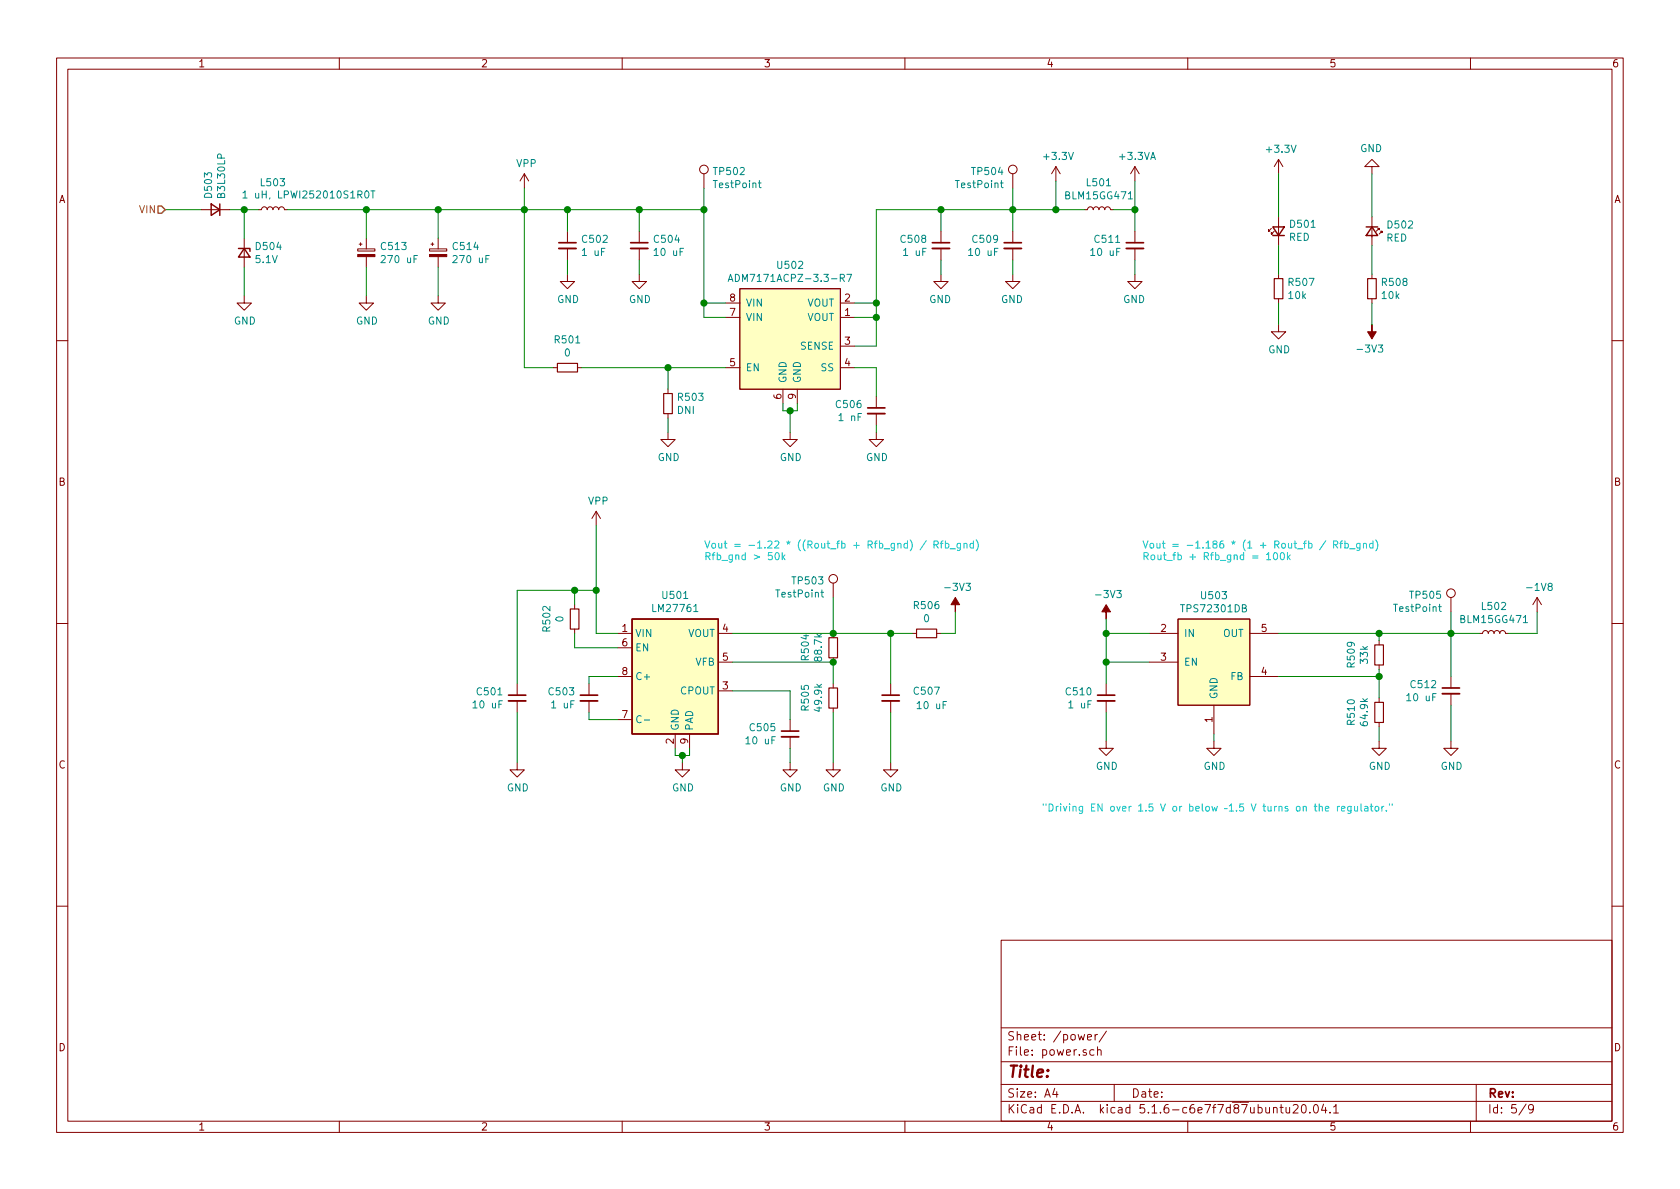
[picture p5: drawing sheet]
EESchema Schematic File Version 4
EELAYER 30 0
EELAYER END
$Descr A4 11693 8268
encoding utf-8
Sheet 5 9
Title ""
Date ""
Rev ""
Comp ""
Comment1 ""
Comment2 ""
Comment3 ""
Comment4 ""
$EndDescr
$Comp
L vna:ADM7170 U502
U 1 1
P 5500 2250
F 0 "U502" H 5500 2665 50  0000 C CNN
F 1 "ADM7171ACPZ-3.3-R7" H 5500 2574 50  0000 C CNN
F 2 "Package_DFN_QFN:DFN-8-1EP_3x3mm_P0.5mm_EP1.66x2.38mm" H 5350 2750 50  0001 C CNN
F 3 "https://www.analog.com/media/en/technical-documentation/data-sheets/ADM7170.pdf" H 5450 2550 50  0001 C CNN
F 4 "Digi-Key" H 5500 2250 50  0001 C CNN "Distributor"
F 5 "ADM7171ACPZ-3.3-R7CT-ND" H 5500 2250 50  0001 C CNN "Distributor Part Number"
	1    5500 2250
	1    0    0    -1  
$EndComp
$Comp
L Regulator_SwitchedCapacitor:LM27761 U501
U 1 1
P 4700 4700
F 0 "U501" H 4700 5267 50  0000 C CNN
F 1 "LM27761" H 4700 5176 50  0000 C CNN
F 2 "Package_SON:WSON-8-1EP_2x2mm_P0.5mm_EP0.9x1.6mm" H 4850 4200 50  0001 L CNN
F 3 "http://www.ti.com/lit/ds/symlink/lm27761.pdf" H 7200 4300 50  0001 C CNN
F 4 "Digi-Key" H 4700 4700 50  0001 C CNN "Distributor"
F 5 "296-44379-1-ND" H 4700 4700 50  0001 C CNN "Distributor Part Number"
	1    4700 4700
	1    0    0    -1  
$EndComp
$Comp
L power:GND #PWR0169
U 1 1
P 5500 3000
F 0 "#PWR0169" H 5500 2750 50  0001 C CNN
F 1 "GND" H 5505 2827 50  0000 C CNN
F 2 "" H 5500 3000 50  0001 C CNN
F 3 "" H 5500 3000 50  0001 C CNN
	1    5500 3000
	1    0    0    -1  
$EndComp
$Comp
L power:+3.3VA #PWR0170
U 1 1
P 7900 1250
F 0 "#PWR0170" H 7900 1100 50  0001 C CNN
F 1 "+3.3VA" H 7915 1423 50  0000 C CNN
F 2 "" H 7900 1250 50  0001 C CNN
F 3 "" H 7900 1250 50  0001 C CNN
	1    7900 1250
	1    0    0    -1  
$EndComp
Wire Wire Line
	5050 2200 4900 2200
Wire Wire Line
	4900 2200 4900 2100
Wire Wire Line
	4900 2100 5050 2100
$Comp
L power:GND #PWR0171
U 1 1
P 4650 3000
F 0 "#PWR0171" H 4650 2750 50  0001 C CNN
F 1 "GND" H 4655 2827 50  0000 C CNN
F 2 "" H 4650 3000 50  0001 C CNN
F 3 "" H 4650 3000 50  0001 C CNN
	1    4650 3000
	1    0    0    -1  
$EndComp
$Comp
L Device:R_Small R503
U 1 1
P 4650 2800
F 0 "R503" H 4709 2846 50  0000 L CNN
F 1 "DNI" H 4709 2755 50  0000 L CNN
F 2 "Resistor_SMD:R_0402_1005Metric" H 4650 2800 50  0001 C CNN
F 3 "~" H 4650 2800 50  0001 C CNN
F 4 "N/A" H 4650 2800 50  0001 C CNN "Distributor Part Number"
	1    4650 2800
	1    0    0    -1  
$EndComp
Wire Wire Line
	5050 2550 4650 2550
Wire Wire Line
	4650 2550 4650 2700
Wire Wire Line
	4650 2900 4650 3000
Connection ~ 4650 2550
$Comp
L Device:R_Small R501
U 1 1
P 3950 2550
F 0 "R501" V 3754 2550 50  0000 C CNN
F 1 "0" V 3845 2550 50  0000 C CNN
F 2 "Resistor_SMD:R_0402_1005Metric" H 3950 2550 50  0001 C CNN
F 3 "~" H 3950 2550 50  0001 C CNN
F 4 "Digi-Key" H 3950 2550 50  0001 C CNN "Distributor"
F 5 "P0.0JCT-ND " H 3950 2550 50  0001 C CNN "Distributor Part Number"
	1    3950 2550
	0    1    1    0   
$EndComp
Connection ~ 4900 2100
$Comp
L Device:C_Small C504
U 1 1
P 4450 1700
F 0 "C504" H 4542 1746 50  0000 L CNN
F 1 "10 uF" H 4542 1655 50  0000 L CNN
F 2 "Capacitor_SMD:C_0603_1608Metric" H 4450 1700 50  0001 C CNN
F 3 "~" H 4450 1700 50  0001 C CNN
F 4 "N/A" H 4450 1700 50  0001 C CNN "Distributor Part Number"
	1    4450 1700
	1    0    0    -1  
$EndComp
$Comp
L Device:C_Small C502
U 1 1
P 3950 1700
F 0 "C502" H 4042 1746 50  0000 L CNN
F 1 "1 uF" H 4042 1655 50  0000 L CNN
F 2 "Capacitor_SMD:C_0402_1005Metric" H 3950 1700 50  0001 C CNN
F 3 "~" H 3950 1700 50  0001 C CNN
F 4 "N/A" H 3950 1700 50  0001 C CNN "Distributor Part Number"
	1    3950 1700
	1    0    0    -1  
$EndComp
$Comp
L power:GND #PWR0172
U 1 1
P 4450 1900
F 0 "#PWR0172" H 4450 1650 50  0001 C CNN
F 1 "GND" H 4455 1727 50  0000 C CNN
F 2 "" H 4450 1900 50  0001 C CNN
F 3 "" H 4450 1900 50  0001 C CNN
	1    4450 1900
	1    0    0    -1  
$EndComp
$Comp
L power:GND #PWR0173
U 1 1
P 3950 1900
F 0 "#PWR0173" H 3950 1650 50  0001 C CNN
F 1 "GND" H 3955 1727 50  0000 C CNN
F 2 "" H 3950 1900 50  0001 C CNN
F 3 "" H 3950 1900 50  0001 C CNN
	1    3950 1900
	1    0    0    -1  
$EndComp
Wire Wire Line
	3950 1900 3950 1800
Wire Wire Line
	4450 1900 4450 1800
Wire Wire Line
	3950 1600 3950 1450
Wire Wire Line
	3950 1450 4450 1450
Wire Wire Line
	4900 1450 4900 2100
Wire Wire Line
	4450 1600 4450 1450
Connection ~ 4450 1450
Wire Wire Line
	4450 1450 4900 1450
$Comp
L power:+3.3V #PWR0174
U 1 1
P 7350 1250
F 0 "#PWR0174" H 7350 1100 50  0001 C CNN
F 1 "+3.3V" H 7365 1423 50  0000 C CNN
F 2 "" H 7350 1250 50  0001 C CNN
F 3 "" H 7350 1250 50  0001 C CNN
	1    7350 1250
	1    0    0    -1  
$EndComp
Connection ~ 3950 1450
$Comp
L Connector:TestPoint TP504
U 1 1
P 7050 1300
F 0 "TP504" H 7108 1418 50  0000 L CNN
F 1 "TestPoint" H 7108 1327 50  0000 L CNN
F 2 "TestPoint:TestPoint_Keystone_5015_Micro-Minature" H 7250 1300 50  0001 C CNN
F 3 "~" H 7250 1300 50  0001 C CNN
F 4 "Digi-Key" H 7050 1300 50  0001 C CNN "Distributor"
F 5 "36-5015CT-ND" H 7050 1300 50  0001 C CNN "Distributor Part Number"
	1    7050 1300
	-1   0    0    -1  
$EndComp
Wire Wire Line
	5950 2200 6100 2200
Wire Wire Line
	6100 2200 6100 2100
Wire Wire Line
	6100 2100 5950 2100
Connection ~ 6100 2100
$Comp
L Device:C_Small C508
U 1 1
P 6550 1700
F 0 "C508" H 6642 1746 50  0000 L CNN
F 1 "1 uF" H 6642 1655 50  0000 L CNN
F 2 "Capacitor_SMD:C_0402_1005Metric" H 6550 1700 50  0001 C CNN
F 3 "~" H 6550 1700 50  0001 C CNN
F 4 "N/A" H 6550 1700 50  0001 C CNN "Distributor Part Number"
	1    6550 1700
	-1   0    0    -1  
$EndComp
$Comp
L Device:C_Small C509
U 1 1
P 7050 1700
F 0 "C509" H 7142 1746 50  0000 L CNN
F 1 "10 uF" H 7142 1655 50  0000 L CNN
F 2 "Capacitor_SMD:C_0603_1608Metric" H 7050 1700 50  0001 C CNN
F 3 "~" H 7050 1700 50  0001 C CNN
F 4 "N/A" H 7050 1700 50  0001 C CNN "Distributor Part Number"
	1    7050 1700
	-1   0    0    -1  
$EndComp
$Comp
L power:GND #PWR0175
U 1 1
P 6550 1900
F 0 "#PWR0175" H 6550 1650 50  0001 C CNN
F 1 "GND" H 6555 1727 50  0000 C CNN
F 2 "" H 6550 1900 50  0001 C CNN
F 3 "" H 6550 1900 50  0001 C CNN
	1    6550 1900
	-1   0    0    -1  
$EndComp
$Comp
L power:GND #PWR0176
U 1 1
P 7050 1900
F 0 "#PWR0176" H 7050 1650 50  0001 C CNN
F 1 "GND" H 7055 1727 50  0000 C CNN
F 2 "" H 7050 1900 50  0001 C CNN
F 3 "" H 7050 1900 50  0001 C CNN
	1    7050 1900
	-1   0    0    -1  
$EndComp
Wire Wire Line
	7050 1900 7050 1800
Wire Wire Line
	6550 1900 6550 1800
Wire Wire Line
	7050 1600 7050 1450
Wire Wire Line
	7050 1450 6550 1450
Wire Wire Line
	6100 1450 6100 2100
Wire Wire Line
	6550 1600 6550 1450
Connection ~ 6550 1450
Wire Wire Line
	6550 1450 6100 1450
Connection ~ 7050 1450
Wire Wire Line
	7050 1300 7050 1450
Wire Wire Line
	7350 1250 7350 1450
Wire Wire Line
	7050 1450 7350 1450
$Comp
L Device:L_Small L501
U 1 1
P 7650 1450
F 0 "L501" V 7835 1450 50  0000 C CNN
F 1 "BLM15GG471" V 7744 1450 50  0000 C CNN
F 2 "Inductor_SMD:L_0402_1005Metric" H 7650 1450 50  0001 C CNN
F 3 "~" H 7650 1450 50  0001 C CNN
F 4 "Digi-Key" H 7650 1450 50  0001 C CNN "Distributor"
F 5 "490-5198-1-ND" H 7650 1450 50  0001 C CNN "Distributor Part Number"
	1    7650 1450
	0    -1   -1   0   
$EndComp
$Comp
L Device:C_Small C511
U 1 1
P 7900 1700
F 0 "C511" H 7992 1746 50  0000 L CNN
F 1 "10 uF" H 7992 1655 50  0000 L CNN
F 2 "Capacitor_SMD:C_0603_1608Metric" H 7900 1700 50  0001 C CNN
F 3 "~" H 7900 1700 50  0001 C CNN
F 4 "N/A" H 7900 1700 50  0001 C CNN "Distributor Part Number"
	1    7900 1700
	-1   0    0    -1  
$EndComp
$Comp
L power:GND #PWR0177
U 1 1
P 7900 1900
F 0 "#PWR0177" H 7900 1650 50  0001 C CNN
F 1 "GND" H 7905 1727 50  0000 C CNN
F 2 "" H 7900 1900 50  0001 C CNN
F 3 "" H 7900 1900 50  0001 C CNN
	1    7900 1900
	-1   0    0    -1  
$EndComp
Wire Wire Line
	7900 1900 7900 1800
Wire Wire Line
	7350 1450 7550 1450
Connection ~ 7350 1450
Wire Wire Line
	7750 1450 7900 1450
Wire Wire Line
	7900 1450 7900 1600
Wire Wire Line
	7900 1250 7900 1450
Connection ~ 7900 1450
Wire Wire Line
	5950 2400 6100 2400
Wire Wire Line
	6100 2400 6100 2200
Connection ~ 6100 2200
$Comp
L Device:C_Small C506
U 1 1
P 6100 2850
F 0 "C506" H 6192 2896 50  0000 L CNN
F 1 "1 nF" H 6192 2805 50  0000 L CNN
F 2 "Capacitor_SMD:C_0402_1005Metric" H 6100 2850 50  0001 C CNN
F 3 "~" H 6100 2850 50  0001 C CNN
F 4 "N/A" H 6100 2850 50  0001 C CNN "Distributor Part Number"
	1    6100 2850
	-1   0    0    -1  
$EndComp
$Comp
L power:GND #PWR0178
U 1 1
P 6100 3000
F 0 "#PWR0178" H 6100 2750 50  0001 C CNN
F 1 "GND" H 6105 2827 50  0000 C CNN
F 2 "" H 6100 3000 50  0001 C CNN
F 3 "" H 6100 3000 50  0001 C CNN
	1    6100 3000
	1    0    0    -1  
$EndComp
Wire Wire Line
	5450 2800 5450 2850
Wire Wire Line
	5450 2850 5500 2850
Wire Wire Line
	5550 2850 5550 2800
Wire Wire Line
	5500 2850 5500 3000
Connection ~ 5500 2850
Wire Wire Line
	5500 2850 5550 2850
Wire Wire Line
	6100 2550 6100 2750
Wire Wire Line
	6100 2950 6100 3000
Wire Wire Line
	5950 2550 6100 2550
$Comp
L Device:C_Small C503
U 1 1
P 4100 4850
F 0 "C503" H 4192 4896 50  0000 L CNN
F 1 "1 uF" H 4192 4805 50  0000 L CNN
F 2 "Capacitor_SMD:C_0402_1005Metric" H 4100 4850 50  0001 C CNN
F 3 "~" H 4100 4850 50  0001 C CNN
F 4 "N/A" H 4100 4850 50  0001 C CNN "Distributor Part Number"
	1    4100 4850
	-1   0    0    -1  
$EndComp
Wire Wire Line
	4300 5000 4100 5000
Wire Wire Line
	4100 5000 4100 4950
Wire Wire Line
	4300 4700 4100 4700
Wire Wire Line
	4100 4700 4100 4750
$Comp
L Connector:TestPoint TP503
U 1 1
P 5800 4150
F 0 "TP503" H 5858 4268 50  0000 L CNN
F 1 "TestPoint" H 5858 4177 50  0000 L CNN
F 2 "TestPoint:TestPoint_Keystone_5015_Micro-Minature" H 6000 4150 50  0001 C CNN
F 3 "~" H 6000 4150 50  0001 C CNN
F 4 "Digi-Key" H 5800 4150 50  0001 C CNN "Distributor"
F 5 "36-5015CT-ND" H 5800 4150 50  0001 C CNN "Distributor Part Number"
	1    5800 4150
	-1   0    0    -1  
$EndComp
$Comp
L power:VPP #PWR0179
U 1 1
P 3650 1300
F 0 "#PWR0179" H 3650 1150 50  0001 C CNN
F 1 "VPP" H 3665 1473 50  0000 C CNN
F 2 "" H 3650 1300 50  0001 C CNN
F 3 "" H 3650 1300 50  0001 C CNN
	1    3650 1300
	1    0    0    -1  
$EndComp
Wire Wire Line
	3950 1450 3650 1450
Wire Wire Line
	3650 1450 3650 1300
$Comp
L power:VPP #PWR0180
U 1 1
P 4150 3650
F 0 "#PWR0180" H 4150 3500 50  0001 C CNN
F 1 "VPP" H 4165 3823 50  0000 C CNN
F 2 "" H 4150 3650 50  0001 C CNN
F 3 "" H 4150 3650 50  0001 C CNN
	1    4150 3650
	1    0    0    -1  
$EndComp
$Comp
L power:GND #PWR0181
U 1 1
P 4750 5300
F 0 "#PWR0181" H 4750 5050 50  0001 C CNN
F 1 "GND" H 4755 5127 50  0000 C CNN
F 2 "" H 4750 5300 50  0001 C CNN
F 3 "" H 4750 5300 50  0001 C CNN
	1    4750 5300
	1    0    0    -1  
$EndComp
Wire Wire Line
	4700 5200 4700 5250
Wire Wire Line
	4700 5250 4750 5250
Wire Wire Line
	4800 5250 4800 5200
Wire Wire Line
	4750 5250 4750 5300
Connection ~ 4750 5250
Wire Wire Line
	4750 5250 4800 5250
$Comp
L Device:LED_Small D501
U 1 1
P 8900 1600
F 0 "D501" V 8946 1530 50  0000 R CNN
F 1 "RED" V 8855 1530 50  0000 R CNN
F 2 "LED_SMD:LED_0603_1608Metric" V 8900 1600 50  0001 C CNN
F 3 "~" V 8900 1600 50  0001 C CNN
F 4 "N/A" H 8900 1600 50  0001 C CNN "Distributor Part Number"
	1    8900 1600
	0    -1   -1   0   
$EndComp
Wire Wire Line
	8900 1200 8900 1500
$Comp
L Device:R_Small R507
U 1 1
P 8900 2000
F 0 "R507" H 8959 2046 50  0000 L CNN
F 1 "10k" H 8959 1955 50  0000 L CNN
F 2 "Resistor_SMD:R_0402_1005Metric" H 8900 2000 50  0001 C CNN
F 3 "~" H 8900 2000 50  0001 C CNN
F 4 "N/A" H 8900 2000 50  0001 C CNN "Distributor Part Number"
	1    8900 2000
	1    0    0    -1  
$EndComp
Wire Wire Line
	8900 1700 8900 1900
$Comp
L power:GND #PWR0182
U 1 1
P 8900 2250
F 0 "#PWR0182" H 8900 2000 50  0001 C CNN
F 1 "GND" H 8905 2077 50  0000 C CNN
F 2 "" H 8900 2250 50  0001 C CNN
F 3 "" H 8900 2250 50  0001 C CNN
	1    8900 2250
	1    0    0    -1  
$EndComp
Wire Wire Line
	8900 2250 8900 2100
$Comp
L Device:LED_Small D502
U 1 1
P 9550 1600
F 0 "D502" V 9504 1698 50  0000 L CNN
F 1 "RED" V 9595 1698 50  0000 L CNN
F 2 "LED_SMD:LED_0603_1608Metric" V 9550 1600 50  0001 C CNN
F 3 "~" V 9550 1600 50  0001 C CNN
F 4 "N/A" H 9550 1600 50  0001 C CNN "Distributor Part Number"
	1    9550 1600
	0    1    1    0   
$EndComp
$Comp
L Device:R_Small R508
U 1 1
P 9550 2000
F 0 "R508" H 9609 2046 50  0000 L CNN
F 1 "10k" H 9609 1955 50  0000 L CNN
F 2 "Resistor_SMD:R_0402_1005Metric" H 9550 2000 50  0001 C CNN
F 3 "~" H 9550 2000 50  0001 C CNN
F 4 "N/A" H 9550 2000 50  0001 C CNN "Distributor Part Number"
	1    9550 2000
	1    0    0    -1  
$EndComp
$Comp
L power:GND #PWR0183
U 1 1
P 9550 1200
F 0 "#PWR0183" H 9550 950 50  0001 C CNN
F 1 "GND" H 9555 1027 50  0000 C CNN
F 2 "" H 9550 1200 50  0001 C CNN
F 3 "" H 9550 1200 50  0001 C CNN
	1    9550 1200
	-1   0    0    1   
$EndComp
$Comp
L power:-3V3 #PWR0184
U 1 1
P 6650 4250
F 0 "#PWR0184" H 6650 4350 50  0001 C CNN
F 1 "-3V3" H 6665 4423 50  0000 C CNN
F 2 "" H 6650 4250 50  0001 C CNN
F 3 "" H 6650 4250 50  0001 C CNN
	1    6650 4250
	1    0    0    -1  
$EndComp
$Comp
L power:-3V3 #PWR0185
U 1 1
P 9550 2250
F 0 "#PWR0185" H 9550 2350 50  0001 C CNN
F 1 "-3V3" H 9565 2423 50  0000 C CNN
F 2 "" H 9550 2250 50  0001 C CNN
F 3 "" H 9550 2250 50  0001 C CNN
	1    9550 2250
	-1   0    0    1   
$EndComp
Wire Wire Line
	9550 2250 9550 2100
Wire Wire Line
	9550 1700 9550 1900
Wire Wire Line
	9550 1500 9550 1200
$Comp
L power:+3.3V #PWR0186
U 1 1
P 8900 1200
F 0 "#PWR0186" H 8900 1050 50  0001 C CNN
F 1 "+3.3V" H 8915 1373 50  0000 C CNN
F 2 "" H 8900 1200 50  0001 C CNN
F 3 "" H 8900 1200 50  0001 C CNN
	1    8900 1200
	1    0    0    -1  
$EndComp
$Comp
L vna:-1V8 #PWR?
U 1 1
P 10700 4250
AR Path="/5F265A44/601B950B" Ref="#PWR?"  Part="1" 
AR Path="/5F2678A0/601B950B" Ref="#PWR0187"  Part="1" 
F 0 "#PWR0187" H 10700 4100 50  0001 C CNN
F 1 "-1V8" H 10715 4423 50  0000 C CNN
F 2 "" H 10700 4250 50  0001 C CNN
F 3 "" H 10700 4250 50  0001 C CNN
	1    10700 4250
	1    0    0    -1  
$EndComp
$Comp
L vna:TPS72301DB U503
U 1 1
P 8450 4500
F 0 "U503" H 8450 4865 50  0000 C CNN
F 1 "TPS72301DB" H 8450 4774 50  0000 C CNN
F 2 "Package_TO_SOT_SMD:SOT-23-5" H 8450 5000 50  0001 C CNN
F 3 "http://www.ti.com/lit/ds/symlink/tps723.pdf" H 8450 4600 50  0001 C CNN
F 4 "Digi-Key" H 8450 4500 50  0001 C CNN "Distributor"
F 5 "TPS72301DBVR" H 8450 4500 50  0001 C CNN "Distributor Part Number"
	1    8450 4500
	1    0    0    -1  
$EndComp
$Comp
L power:-3V3 #PWR0188
U 1 1
P 7700 4300
F 0 "#PWR0188" H 7700 4400 50  0001 C CNN
F 1 "-3V3" H 7715 4473 50  0000 C CNN
F 2 "" H 7700 4300 50  0001 C CNN
F 3 "" H 7700 4300 50  0001 C CNN
	1    7700 4300
	1    0    0    -1  
$EndComp
Wire Wire Line
	7700 4300 7700 4400
Wire Wire Line
	3650 2550 3650 1450
Wire Wire Line
	3650 2550 3850 2550
Connection ~ 3650 1450
$Comp
L Device:R_Small R502
U 1 1
P 4000 4300
F 0 "R502" V 3804 4300 50  0000 C CNN
F 1 "0" V 3895 4300 50  0000 C CNN
F 2 "Resistor_SMD:R_0402_1005Metric" H 4000 4300 50  0001 C CNN
F 3 "~" H 4000 4300 50  0001 C CNN
F 4 "Digi-Key" H 4000 4300 50  0001 C CNN "Distributor"
F 5 "P0.0JCT-ND " H 4000 4300 50  0001 C CNN "Distributor Part Number"
	1    4000 4300
	1    0    0    -1  
$EndComp
Wire Wire Line
	4050 2550 4650 2550
Wire Wire Line
	4300 4400 4150 4400
Wire Wire Line
	4150 3650 4150 4100
Wire Wire Line
	4300 4500 4000 4500
Wire Wire Line
	4000 4500 4000 4400
Wire Wire Line
	4000 4200 4000 4100
Wire Wire Line
	4000 4100 4150 4100
Connection ~ 4150 4100
Wire Wire Line
	4150 4100 4150 4400
Text HLabel 1150 1450 0    50   Input ~ 0
VIN
$Comp
L power:GND #PWR0189
U 1 1
P 8450 5150
F 0 "#PWR0189" H 8450 4900 50  0001 C CNN
F 1 "GND" H 8455 4977 50  0000 C CNN
F 2 "" H 8450 5150 50  0001 C CNN
F 3 "" H 8450 5150 50  0001 C CNN
	1    8450 5150
	1    0    0    -1  
$EndComp
Wire Wire Line
	8450 5100 8450 5150
$Comp
L Device:C_Small C505
U 1 1
P 5500 5100
F 0 "C505" H 5592 5146 50  0000 L CNN
F 1 "10 uF" H 5592 5055 50  0000 L CNN
F 2 "Capacitor_SMD:C_0603_1608Metric" H 5500 5100 50  0001 C CNN
F 3 "~" H 5500 5100 50  0001 C CNN
F 4 "N/A" H 5500 5100 50  0001 C CNN "Distributor Part Number"
	1    5500 5100
	-1   0    0    -1  
$EndComp
$Comp
L power:GND #PWR0190
U 1 1
P 5500 5300
F 0 "#PWR0190" H 5500 5050 50  0001 C CNN
F 1 "GND" H 5505 5127 50  0000 C CNN
F 2 "" H 5500 5300 50  0001 C CNN
F 3 "" H 5500 5300 50  0001 C CNN
	1    5500 5300
	1    0    0    -1  
$EndComp
Wire Wire Line
	5500 5200 5500 5300
Wire Wire Line
	5100 4800 5500 4800
Wire Wire Line
	5500 4800 5500 5000
$Comp
L Device:R_Small R504
U 1 1
P 5800 4500
F 0 "R504" V 5604 4500 50  0000 C CNN
F 1 "88.7k" V 5695 4500 50  0000 C CNN
F 2 "Resistor_SMD:R_0402_1005Metric" H 5800 4500 50  0001 C CNN
F 3 "~" H 5800 4500 50  0001 C CNN
F 4 "N/A" H 5800 4500 50  0001 C CNN "Distributor Part Number"
	1    5800 4500
	1    0    0    -1  
$EndComp
$Comp
L Device:R_Small R505
U 1 1
P 5800 4850
F 0 "R505" V 5604 4850 50  0000 C CNN
F 1 "49.9k" V 5695 4850 50  0000 C CNN
F 2 "Resistor_SMD:R_0402_1005Metric" H 5800 4850 50  0001 C CNN
F 3 "~" H 5800 4850 50  0001 C CNN
F 4 "N/A" H 5800 4850 50  0001 C CNN "Distributor Part Number"
	1    5800 4850
	1    0    0    -1  
$EndComp
Wire Wire Line
	5100 4600 5800 4600
$Comp
L power:GND #PWR0191
U 1 1
P 5800 5300
F 0 "#PWR0191" H 5800 5050 50  0001 C CNN
F 1 "GND" H 5805 5127 50  0000 C CNN
F 2 "" H 5800 5300 50  0001 C CNN
F 3 "" H 5800 5300 50  0001 C CNN
	1    5800 5300
	1    0    0    -1  
$EndComp
Wire Wire Line
	5800 5300 5800 4950
Wire Wire Line
	5800 4750 5800 4600
Connection ~ 5800 4600
Wire Wire Line
	5100 4400 5800 4400
$Comp
L Device:C_Small C507
U 1 1
P 6200 4850
F 0 "C507" H 5850 4900 50  0000 L CNN
F 1 "10 uF" H 5800 4800 50  0000 L CNN
F 2 "Capacitor_SMD:C_0603_1608Metric" H 6200 4850 50  0001 C CNN
F 3 "~" H 6200 4850 50  0001 C CNN
F 4 "N/A" H 6200 4850 50  0001 C CNN "Distributor Part Number"
	1    6200 4850
	-1   0    0    -1  
$EndComp
$Comp
L power:GND #PWR0192
U 1 1
P 6200 5300
F 0 "#PWR0192" H 6200 5050 50  0001 C CNN
F 1 "GND" H 6205 5127 50  0000 C CNN
F 2 "" H 6200 5300 50  0001 C CNN
F 3 "" H 6200 5300 50  0001 C CNN
	1    6200 5300
	1    0    0    -1  
$EndComp
Connection ~ 5800 4400
Wire Wire Line
	5800 4150 5800 4400
Wire Wire Line
	5800 4400 6200 4400
Wire Wire Line
	6200 4950 6200 5300
Wire Wire Line
	6200 4750 6200 4400
Connection ~ 6200 4400
$Comp
L Device:R_Small R506
U 1 1
P 6450 4400
F 0 "R506" V 6254 4400 50  0000 C CNN
F 1 "0" V 6345 4400 50  0000 C CNN
F 2 "Resistor_SMD:R_0402_1005Metric" H 6450 4400 50  0001 C CNN
F 3 "~" H 6450 4400 50  0001 C CNN
F 4 "Digi-Key" H 6450 4400 50  0001 C CNN "Distributor"
F 5 "P0.0JCT-ND " H 6450 4400 50  0001 C CNN "Distributor Part Number"
	1    6450 4400
	0    1    1    0   
$EndComp
Wire Wire Line
	6200 4400 6350 4400
Wire Wire Line
	6550 4400 6650 4400
Wire Wire Line
	6650 4250 6650 4400
$Comp
L Device:C_Small C501
U 1 1
P 3600 4850
F 0 "C501" H 3692 4896 50  0000 L CNN
F 1 "10 uF" H 3692 4805 50  0000 L CNN
F 2 "Capacitor_SMD:C_0603_1608Metric" H 3600 4850 50  0001 C CNN
F 3 "~" H 3600 4850 50  0001 C CNN
F 4 "N/A" H 3600 4850 50  0001 C CNN "Distributor Part Number"
	1    3600 4850
	-1   0    0    -1  
$EndComp
$Comp
L power:GND #PWR0193
U 1 1
P 3600 5300
F 0 "#PWR0193" H 3600 5050 50  0001 C CNN
F 1 "GND" H 3605 5127 50  0000 C CNN
F 2 "" H 3600 5300 50  0001 C CNN
F 3 "" H 3600 5300 50  0001 C CNN
	1    3600 5300
	1    0    0    -1  
$EndComp
Wire Wire Line
	3600 4950 3600 5300
Wire Wire Line
	3600 4750 3600 4100
Wire Wire Line
	3600 4100 4000 4100
Connection ~ 4000 4100
$Comp
L Device:C_Small C510
U 1 1
P 7700 4850
F 0 "C510" H 7792 4896 50  0000 L CNN
F 1 "1 uF" H 7792 4805 50  0000 L CNN
F 2 "Capacitor_SMD:C_0402_1005Metric" H 7700 4850 50  0001 C CNN
F 3 "~" H 7700 4850 50  0001 C CNN
F 4 "N/A" H 7700 4850 50  0001 C CNN "Distributor Part Number"
	1    7700 4850
	-1   0    0    -1  
$EndComp
$Comp
L Device:C_Small C512
U 1 1
P 10100 4800
F 0 "C512" H 10192 4846 50  0000 L CNN
F 1 "10 uF" H 10192 4755 50  0000 L CNN
F 2 "Capacitor_SMD:C_0603_1608Metric" H 10100 4800 50  0001 C CNN
F 3 "~" H 10100 4800 50  0001 C CNN
F 4 "N/A" H 10100 4800 50  0001 C CNN "Distributor Part Number"
	1    10100 4800
	-1   0    0    -1  
$EndComp
$Comp
L Device:R_Small R509
U 1 1
P 9600 4550
F 0 "R509" V 9404 4550 50  0000 C CNN
F 1 "33k" V 9495 4550 50  0000 C CNN
F 2 "Resistor_SMD:R_0402_1005Metric" H 9600 4550 50  0001 C CNN
F 3 "~" H 9600 4550 50  0001 C CNN
F 4 "N/A" H 9600 4550 50  0001 C CNN "Distributor Part Number"
	1    9600 4550
	1    0    0    -1  
$EndComp
$Comp
L Device:R_Small R510
U 1 1
P 9600 4950
F 0 "R510" V 9404 4950 50  0000 C CNN
F 1 "64.9k" V 9495 4950 50  0000 C CNN
F 2 "Resistor_SMD:R_0402_1005Metric" H 9600 4950 50  0001 C CNN
F 3 "~" H 9600 4950 50  0001 C CNN
F 4 "N/A" H 9600 4950 50  0001 C CNN "Distributor Part Number"
	1    9600 4950
	1    0    0    -1  
$EndComp
Wire Wire Line
	8900 4700 9600 4700
Wire Wire Line
	9600 4850 9600 4700
Wire Wire Line
	8900 4400 9600 4400
Connection ~ 9600 4400
$Comp
L power:GND #PWR0194
U 1 1
P 9600 5150
F 0 "#PWR0194" H 9600 4900 50  0001 C CNN
F 1 "GND" H 9605 4977 50  0000 C CNN
F 2 "" H 9600 5150 50  0001 C CNN
F 3 "" H 9600 5150 50  0001 C CNN
	1    9600 5150
	1    0    0    -1  
$EndComp
Wire Wire Line
	9600 5150 9600 5050
$Comp
L power:GND #PWR0195
U 1 1
P 10100 5150
F 0 "#PWR0195" H 10100 4900 50  0001 C CNN
F 1 "GND" H 10105 4977 50  0000 C CNN
F 2 "" H 10100 5150 50  0001 C CNN
F 3 "" H 10100 5150 50  0001 C CNN
	1    10100 5150
	1    0    0    -1  
$EndComp
Wire Wire Line
	10100 4900 10100 5150
Wire Wire Line
	9600 4400 10100 4400
Wire Wire Line
	10100 4400 10100 4700
$Comp
L power:GND #PWR0196
U 1 1
P 7700 5150
F 0 "#PWR0196" H 7700 4900 50  0001 C CNN
F 1 "GND" H 7705 4977 50  0000 C CNN
F 2 "" H 7700 5150 50  0001 C CNN
F 3 "" H 7700 5150 50  0001 C CNN
	1    7700 5150
	1    0    0    -1  
$EndComp
Wire Wire Line
	7700 4950 7700 5150
Wire Wire Line
	7700 4750 7700 4600
Connection ~ 7700 4400
Wire Wire Line
	7700 4400 8000 4400
Text Notes 7950 3900 0    50   ~ 0
Vout = -1.186 * (1 + Rout_fb / Rfb_gnd)\nRout_fb + Rfb_gnd = 100k
Text Notes 4900 3900 0    50   ~ 0
Vout = -1.22 * ((Rout_fb + Rfb_gnd) / Rfb_gnd)\nRfb_gnd > 50k\n
$Comp
L Connector:TestPoint TP505
U 1 1
P 10100 4250
F 0 "TP505" H 10158 4368 50  0000 L CNN
F 1 "TestPoint" H 10158 4277 50  0000 L CNN
F 2 "TestPoint:TestPoint_Keystone_5015_Micro-Minature" H 10300 4250 50  0001 C CNN
F 3 "~" H 10300 4250 50  0001 C CNN
F 4 "Digi-Key" H 10100 4250 50  0001 C CNN "Distributor"
F 5 "36-5015CT-ND" H 10100 4250 50  0001 C CNN "Distributor Part Number"
	1    10100 4250
	-1   0    0    -1  
$EndComp
Wire Wire Line
	10100 4250 10100 4400
Connection ~ 10100 4400
Wire Wire Line
	9600 4650 9600 4700
Connection ~ 9600 4700
Wire Wire Line
	9600 4450 9600 4400
$Comp
L Device:L_Small L502
U 1 1
P 10400 4400
F 0 "L502" V 10585 4400 50  0000 C CNN
F 1 "BLM15GG471" V 10494 4400 50  0000 C CNN
F 2 "Inductor_SMD:L_0402_1005Metric" H 10400 4400 50  0001 C CNN
F 3 "~" H 10400 4400 50  0001 C CNN
F 4 "Digi-Key" H 10400 4400 50  0001 C CNN "Distributor"
F 5 "490-5198-1-ND" H 10400 4400 50  0001 C CNN "Distributor Part Number"
	1    10400 4400
	0    -1   -1   0   
$EndComp
Wire Wire Line
	10100 4400 10300 4400
Wire Wire Line
	10500 4400 10700 4400
Wire Wire Line
	10700 4250 10700 4400
Text Notes 7250 5650 0    50   ~ 0
"Driving EN over 1.5 V or below –1.5 V turns on the regulator."
Wire Wire Line
	8000 4600 7700 4600
Connection ~ 7700 4600
Wire Wire Line
	7700 4600 7700 4400
$Comp
L Device:D_Small D?
U 1 1
P 1500 1450
AR Path="/5F265927/5F4B5FE0" Ref="D?"  Part="1" 
AR Path="/5F4ECD93/5F4B5FE0" Ref="D?"  Part="1" 
AR Path="/5F2678A0/5F4B5FE0" Ref="D503"  Part="1" 
F 0 "D503" V 1546 1380 50  0000 R CNN
F 1 "B3L30LP" V 1455 1380 50  0000 R CNN
F 2 "vna:AP02002_DFN8_DIODE" V 1500 1450 50  0001 C CNN
F 3 "~" V 1500 1450 50  0001 C CNN
F 4 "B3L30LP-7DICT-ND" H 1500 1450 50  0001 C CNN "Distributor Part Number"
F 5 "Digi-Key" H 1500 1450 50  0001 C CNN "Distributor"
	1    1500 1450
	-1   0    0    1   
$EndComp
$Comp
L Device:L_Small L503
U 1 1
P 1900 1450
F 0 "L503" V 2085 1450 50  0000 C CNN
F 1 "1 uH, LPWI252010S1R0T" V 2000 1200 50  0000 C CNN
F 2 "Inductor_SMD:L_1008_2520Metric" H 1900 1450 50  0001 C CNN
F 3 "~" H 1900 1450 50  0001 C CNN
F 4 "Digi-Key" H 1900 1450 50  0001 C CNN "Distributor"
F 5 "F10235CT-ND " H 1900 1450 50  0001 C CNN "Distributor Part Number"
	1    1900 1450
	0    -1   -1   0   
$EndComp
Wire Wire Line
	1150 1450 1400 1450
Wire Wire Line
	1600 1450 1700 1450
$Comp
L power:GND #PWR0282
U 1 1
P 1700 2050
F 0 "#PWR0282" H 1700 1800 50  0001 C CNN
F 1 "GND" H 1705 1877 50  0000 C CNN
F 2 "" H 1700 2050 50  0001 C CNN
F 3 "" H 1700 2050 50  0001 C CNN
	1    1700 2050
	1    0    0    -1  
$EndComp
Wire Wire Line
	1700 1450 1700 1650
Connection ~ 1700 1450
Wire Wire Line
	1700 1450 1800 1450
Wire Wire Line
	1700 1850 1700 2050
$Comp
L Device:CP_Small C514
U 1 1
P 3050 1750
F 0 "C514" H 3142 1796 50  0000 L CNN
F 1 "270 uF" H 3142 1705 50  0000 L CNN
F 2 "Capacitor_SMD:CP_Elec_6.3x5.9" H 3050 1750 50  0001 C CNN
F 3 "~" H 3050 1750 50  0001 C CNN
F 4 "875105245014" H 3050 1750 50  0001 C CNN "MPN"
F 5 "Digi-Key" H 3050 1750 50  0001 C CNN "Distributor"
F 6 "732-6414-1-ND" H 3050 1750 50  0001 C CNN "Distributor Part Number"
	1    3050 1750
	1    0    0    -1  
$EndComp
$Comp
L power:GND #PWR0284
U 1 1
P 3050 2050
F 0 "#PWR0284" H 3050 1800 50  0001 C CNN
F 1 "GND" H 3055 1877 50  0000 C CNN
F 2 "" H 3050 2050 50  0001 C CNN
F 3 "" H 3050 2050 50  0001 C CNN
	1    3050 2050
	1    0    0    -1  
$EndComp
Wire Wire Line
	3050 1850 3050 2050
Wire Wire Line
	3050 1650 3050 1450
Connection ~ 3050 1450
Wire Wire Line
	3050 1450 3650 1450
$Comp
L Device:D_Zener_Small D504
U 1 1
P 1700 1750
F 0 "D504" V 1654 1820 50  0000 L CNN
F 1 "5.1V" V 1745 1820 50  0000 L CNN
F 2 "Diode_SMD:D_SOD-323" V 1700 1750 50  0001 C CNN
F 3 "~" V 1700 1750 50  0001 C CNN
F 4 "MM3Z5V1ST1GOSCT-ND" H 1700 1750 50  0001 C CNN "Distributor Part Number"
F 5 "Digi-Key" H 1700 1750 50  0001 C CNN "Distributor"
	1    1700 1750
	0    1    1    0   
$EndComp
Connection ~ 4900 1450
Wire Wire Line
	4900 1300 4900 1450
$Comp
L Connector:TestPoint TP?
U 1 1
P 4900 1300
AR Path="/5F4ECD93/5F74588A" Ref="TP?"  Part="1" 
AR Path="/5F2678A0/5F74588A" Ref="TP502"  Part="1" 
F 0 "TP502" H 4958 1418 50  0000 L CNN
F 1 "TestPoint" H 4958 1327 50  0000 L CNN
F 2 "TestPoint:TestPoint_Keystone_5015_Micro-Minature" H 5100 1300 50  0001 C CNN
F 3 "~" H 5100 1300 50  0001 C CNN
F 4 "Digi-Key" H 4900 1300 50  0001 C CNN "Distributor"
F 5 "36-5015CT-ND" H 4900 1300 50  0001 C CNN "Distributor Part Number"
	1    4900 1300
	1    0    0    -1  
$EndComp
Wire Wire Line
	2550 1450 3050 1450
Wire Wire Line
	2000 1450 2550 1450
Connection ~ 2550 1450
Wire Wire Line
	2550 1650 2550 1450
Wire Wire Line
	2550 2050 2550 1850
$Comp
L power:GND #PWR0283
U 1 1
P 2550 2050
F 0 "#PWR0283" H 2550 1800 50  0001 C CNN
F 1 "GND" H 2555 1877 50  0000 C CNN
F 2 "" H 2550 2050 50  0001 C CNN
F 3 "" H 2550 2050 50  0001 C CNN
	1    2550 2050
	1    0    0    -1  
$EndComp
$Comp
L Device:CP_Small C513
U 1 1
P 2550 1750
F 0 "C513" H 2642 1796 50  0000 L CNN
F 1 "270 uF" H 2642 1705 50  0000 L CNN
F 2 "Capacitor_SMD:CP_Elec_6.3x5.9" H 2550 1750 50  0001 C CNN
F 3 "~" H 2550 1750 50  0001 C CNN
F 4 "875105245014" H 2550 1750 50  0001 C CNN "MPN"
F 5 "Digi-Key" H 2550 1750 50  0001 C CNN "Distributor"
F 6 "732-6414-1-ND" H 2550 1750 50  0001 C CNN "Distributor Part Number"
	1    2550 1750
	1    0    0    -1  
$EndComp
$EndSCHEMATC
